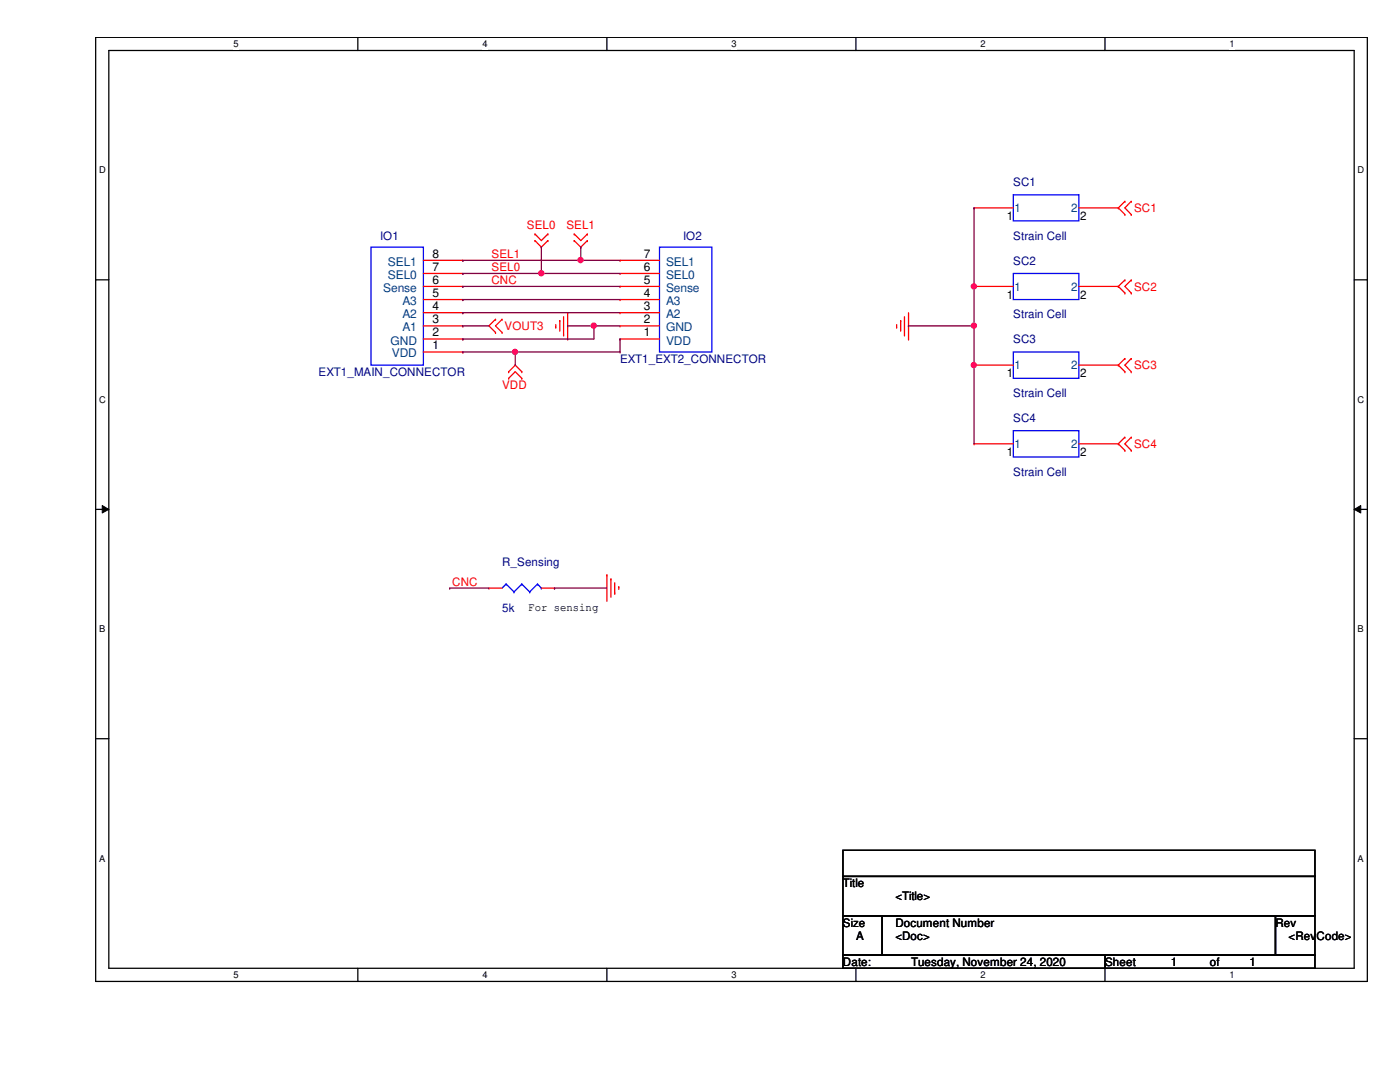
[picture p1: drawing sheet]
<svg xmlns="http://www.w3.org/2000/svg" width="279mm" height="216mm" viewBox="0 0 279 216" stroke-linecap="round" stroke-linejoin="round" font-family="sans-serif">
<path d="M19.1 7.5h253.8v188.3h-253.8zM21.7 10.1h248.6v183.1h-248.6z" fill="none" stroke="#000" stroke-width=".25"/>
<g fill="#fff">
<path d="M46.6 7.7h1v2.1h-1z"/>
<path d="M46.6 193.5h1v2.1h-1z"/>
</g>
<path d="M71.4 7.5v2.6M71.4 193.2v2.6" fill="none" stroke="#000" stroke-width=".25"/>
<g fill="#fff">
<path d="M96.3 7.7h1v2.1h-1z"/>
<path d="M96.3 193.5h1v2.1h-1z"/>
</g>
<path d="M121.1 7.5v2.6M121.1 193.2v2.6" fill="none" stroke="#000" stroke-width=".25"/>
<g fill="#fff">
<path d="M146 7.7h1v2.1h-1z"/>
<path d="M146 193.5h1v2.1h-1z"/>
</g>
<path d="M170.8 7.5v2.6M170.8 193.2v2.6" fill="none" stroke="#000" stroke-width=".25"/>
<g fill="#fff">
<path d="M195.7 7.7h1v2.1h-1z"/>
<path d="M195.7 193.5h1v2.1h-1z"/>
</g>
<path d="M220.5 7.5v2.6M220.5 193.2v2.6" fill="none" stroke="#000" stroke-width=".25"/>
<g fill="#fff">
<path d="M245.4 7.7h1v2.1h-1z"/>
<path d="M245.4 193.5h1v2.1h-1z"/>
<path d="M19.8 32.9h1.3v2.1h-1.3z"/>
<path d="M270.9 32.9h1.3v2.1h-1.3z"/>
<path d="M19.8 78.7h1.3v2.1h-1.3z"/>
<path d="M270.9 78.7h1.3v2.1h-1.3z"/>
</g>
<path d="M19.1 55.8h2.6M270.3 55.8h2.6" fill="none" stroke="#000" stroke-width=".25"/>
<g fill="#fff">
<path d="M19.8 124.5h1.2v2.1h-1.2z"/>
<path d="M270.9 124.5h1.3v2.1h-1.3z"/>
</g>
<path d="M19.1 101.6h2.6M270.3 101.6h2.6" fill="none" stroke="#000" stroke-width=".25"/>
<path d="M20.4 100.9l1.3 .7-1.3 .8zM270.3 101.6l1.3-.7v1.5z" fill="#000"/>
<path d="M20.4 100.9l1.3 .7-1.3 .8zM270.3 101.6l1.3-.7v1.5z" fill="none" stroke="#000" stroke-width=".2"/>
<g fill="#fff">
<path d="M19.8 170.3h1.2v2h-1.2z"/>
<path d="M270.9 170.3h1.3v2h-1.3z"/>
</g>
<path d="M19.1 147.4h2.6M270.3 147.4h2.6M168.2 169.7h94.2v5.2h-94.2zM168.2 174.9h94.2v7.9h-94.2zM168.2 182.8h7.9v7.8h-7.9zM168.2 190.6h52.4v2.6h-52.4zM176.1 182.8h78.5v7.8h-78.5zM220.6 190.6h41.8v2.6h-41.8zM254.6 182.8h7.8v7.8h-7.8z" fill="none" stroke="#000" stroke-width=".25"/>
<g fill="none" stroke="#f00" stroke-width=".25">
<path d="M84.5 59.8h7.9M84.5 57.1h7.9M84.5 54.6h7.9M84.5 51.9h7.9M92.4 59.8h.1M92.4 57.1h.1M92.4 54.6h.1M92.4 51.9h.1M106.8 48h.1M106.8 46.7h.1M106.8 48l1.2 1.3 1.3-1.3M106.8 46.7l1.2 1.3 1.3-1.3"/>
<path d="M109.3 48h.1M109.3 46.7h.1M114.6 48h.1M114.6 46.7h.1M114.6 46.7l1.3 1.3 1.3-1.3M114.6 48l1.3 1.3 1.3-1.3M117.2 48h.1M117.2 46.7h.1M123.7 59.8h.1M123.7 57.1h.1M123.7 54.6h.1M123.7 51.9h.1"/>
<path d="M123.7 59.8h7.9M123.7 57.1h7.9M123.7 54.6h7.9M123.7 51.9h7.9M194.4 41.5h.1M194.4 57.1h.1M194.4 57.1h7.8M194.4 41.5h7.8M215.3 57.1h7.9M215.3 41.5h7.9M223.2 41.5h.1M223.2 57.1h.1"/>
<path d="M223.2 41.5l1.3 1.3M223.2 57.1l1.3 1.4M224.5 40.2h.1M224.5 42.8h.1M224.5 55.9h.1M224.5 58.5h.1M224.5 40.2l-1.3 1.3M224.5 55.9l-1.3 1.2M225.8 42.8h.1M225.8 40.2h.1M225.8 58.5h.1M225.8 55.9h.1"/>
<path d="M225.8 40.2l-1.3 1.3 1.3 1.3M225.8 55.9l-1.3 1.2 1.3 1.4M84.5 62.4h7.9M84.5 65h7.9M84.5 67.6h7.9M84.5 70.2h7.9M92.4 70.2h.1M92.4 67.6h.1M92.4 65h.1M92.4 62.4h.1M98.9 63.7h.1M98.9 66.3h.1"/>
<path d="M98.9 63.7l-1.3 1.3 1.3 1.3M100.2 66.3h.1M100.2 63.7h.1M100.2 63.7l-1.3 1.3 1.3 1.3M101.5 74.2h.1M101.5 75.5h.1M101.5 74.2l1.3-1.3 1.3 1.3M101.5 75.5l1.3-1.3 1.3 1.3M104.1 74.2h.1M104.1 75.5h.1M110.9 65.3h.1M110.9 64.8v.5"/>
<path d="M111.7 64h.1M111.7 64v2.1M112.5 66.8h.1M112.5 63.2v3.6M113.3 67.6h.1M113.3 62.4v5.2M123.7 62.4h.1M123.7 65h.1M123.7 67.6h.1M123.7 62.4h7.9M123.7 65h7.9M123.7 67.6h7.9"/>
<path d="M178.9 65.3h.1M178.9 64.8v.5M179.7 64h.1M179.7 64v2.1M180.5 66.8h.1M180.5 63.2v3.6M181.3 67.6h.1M181.3 62.4v5.2M194.4 72.9h.1M194.4 72.9h7.8M215.3 72.9h7.9M223.2 72.9h.1"/>
<path d="M223.2 72.9l1.3 1.3M224.5 71.5h.1M224.5 74.2h.1M224.5 71.5l-1.3 1.4M225.8 74.2h.1M225.8 71.5h.1M225.8 71.5l-1.3 1.4 1.3 1.3M194.4 88.6h.1M194.4 88.6h7.8M215.3 88.6h7.9M223.2 88.6h.1M223.2 88.6l1.3 1.3"/>
<path d="M224.5 87.2h.1M224.5 89.9h.1M224.5 87.2l-1.3 1.4M225.8 89.9h.1M225.8 87.2h.1M225.8 87.2l-1.3 1.4 1.3 1.3M97.6 117.3h.1M97.6 117.3h2.6M108 117.3h2.7M110.7 117.3h.1M121.1 114.7h.1M121.1 114.7v5.3"/>
<path d="M121.9 115.5h.1M121.9 115.5v3.7M122.7 118.4h.1M122.7 116.3v2.1M123.5 117.1h.1M123.5 117.1v.5"/>
</g>
<g fill="none" stroke="#00f" stroke-width=".25">
<path d="M202.2 38.9h13.1v5.2h-13.1zM74 49.3h10.5v23.6h-10.5zM131.6 49.3h10.5v20.9h-10.5zM202.2 54.6h13.1v5.2h-13.1zM202.2 70.2h13.1v5.3h-13.1zM202.2 85.9h13.1v5.3h-13.1zM101 116.5h.1M101 116.5l-.8 .8M101 116.5l1.6 1.6M102.6 118.1h.1M104.1 116.5h.1M104.1 116.5l-1.5 1.6"/>
<path d="M104.1 116.5l1.6 1.6M105.7 118.1h.1M107.3 116.5h.1M107.3 116.5l-1.6 1.6M107.3 116.5l.7 .8M108 117.3h.1"/>
</g>
<path d="M194.4 41.5h.1M194.4 41.5v15.6M89.7 117.3h.1M89.7 117.3h7.9M110.7 117.3h.1M110.7 117.3h10.4" fill="none" stroke="#800040" stroke-width=".25"/>
<circle cx="194.4" cy="57.1" r=".51" fill="#f0f"/>
<circle cx="194.4" cy="57.1" r=".51" fill="none" stroke="#f0f" stroke-width=".25"/>
<path d="M194.4 57.1h.1M194.4 57.1v7.9" fill="none" stroke="#800040" stroke-width=".25"/>
<circle cx="194.4" cy="65" r=".51" fill="#f0f"/>
<circle cx="194.4" cy="65" r=".51" fill="none" stroke="#f0f" stroke-width=".25"/>
<g fill="none" stroke="#800040" stroke-width=".25">
<path d="M92.4 51.9h.1M92.4 54.6h.1M92.4 57.1h.1M92.4 59.8h.1M92.4 51.9h23.5M92.4 54.6h15.6M92.4 57.1h31.3M92.4 59.8h31.3M92.4 62.4h.1M92.4 65h.1M92.4 67.6h.1M92.4 70.2h.1"/>
<path d="M92.4 65h5.2M92.4 62.4h31.3M92.4 70.2h10.4M113.3 65h.1M113.3 65h10.4M118.5 65h.1M118.5 65v2.6h-26.1M123.7 67.6h.1M123.7 67.6v2.6M181.3 65h.1M181.3 65h13.1M194.4 65h.1"/>
<path d="M194.4 65v7.9"/>
</g>
<circle cx="118.5" cy="65" r=".51" fill="#f0f"/>
<circle cx="118.5" cy="65" r=".51" fill="none" stroke="#f0f" stroke-width=".25"/>
<path d="M102.8 70.2h.1M102.8 70.2v2.7M102.8 70.2h20.9M123.7 70.2h.1" fill="none" stroke="#800040" stroke-width=".25"/>
<circle cx="102.8" cy="70.2" r=".51" fill="#f0f"/>
<circle cx="102.8" cy="70.2" r=".51" fill="none" stroke="#f0f" stroke-width=".25"/>
<path d="M194.4 72.9h.1M194.4 72.9v15.7" fill="none" stroke="#800040" stroke-width=".25"/>
<circle cx="194.4" cy="72.9" r=".51" fill="#f0f"/>
<circle cx="194.4" cy="72.9" r=".51" fill="none" stroke="#f0f" stroke-width=".25"/>
<path d="M108 49.3h.1M108 54.6h.1M108 49.3v5.3M108 54.6h15.7" fill="none" stroke="#800040" stroke-width=".25"/>
<circle cx="108" cy="54.5" r=".51" fill="#f0f"/>
<circle cx="108" cy="54.5" r=".51" fill="none" stroke="#f0f" stroke-width=".25"/>
<path d="M115.9 49.3h.1M115.9 51.9h.1M115.9 49.3v2.6M115.9 51.9h7.8" fill="none" stroke="#800040" stroke-width=".25"/>
<circle cx="115.9" cy="51.9" r=".51" fill="#f0f"/>
<circle cx="115.9" cy="51.9" r=".51" fill="none" stroke="#f0f" stroke-width=".25"/>
<circle cx="194.4" cy="57.1" r=".51" fill="#f0f"/>
<circle cx="194.4" cy="57.1" r=".51" fill="none" stroke="#f0f" stroke-width=".25"/>
<circle cx="194.4" cy="65" r=".51" fill="#f0f"/>
<circle cx="194.4" cy="65" r=".51" fill="none" stroke="#f0f" stroke-width=".25"/>
<circle cx="118.5" cy="65" r=".51" fill="#f0f"/>
<circle cx="118.5" cy="65" r=".51" fill="none" stroke="#f0f" stroke-width=".25"/>
<circle cx="102.8" cy="70.2" r=".51" fill="#f0f"/>
<circle cx="102.8" cy="70.2" r=".51" fill="none" stroke="#f0f" stroke-width=".25"/>
<circle cx="194.4" cy="72.9" r=".51" fill="#f0f"/>
<circle cx="194.4" cy="72.9" r=".51" fill="none" stroke="#f0f" stroke-width=".25"/>
<circle cx="108" cy="54.5" r=".51" fill="#f0f"/>
<circle cx="108" cy="54.5" r=".51" fill="none" stroke="#f0f" stroke-width=".25"/>
<circle cx="115.9" cy="51.9" r=".51" fill="#f0f"/>
<circle cx="115.9" cy="51.9" r=".51" fill="none" stroke="#f0f" stroke-width=".25"/>
<g font-size="2.4" fill="#004080">
<text x="77.4" y="53">SEL1</text>
<text x="132.9" y="53">SEL1</text>
<text x="76.5" y="58.3">Sense</text>
<text x="77.4" y="55.7">SEL0</text>
<text x="132.9" y="58.3">Sense</text>
<text x="132.9" y="55.7">SEL0</text>
<text x="80.3" y="63.5">A2</text>
<text x="80.3" y="60.9">A3</text>
<text x="132.9" y="63.5">A2</text>
<text x="132.9" y="60.9">A3</text>
<text x="77.9" y="68.7">GND</text>
<text x="78.2" y="71.3">VDD</text>
<text x="80.3" y="66.1">A1</text>
<text x="132.9" y="66.1">GND</text>
<text x="132.9" y="68.7">VDD</text>
</g>
<g font-size="2.4">
<text x="86.3" y="51.4">8</text>
<text x="128.5" y="51.4">7</text>
<text x="86.3" y="59.2">5</text>
<text x="86.3" y="56.6">6</text>
<text x="86.3" y="54">7</text>
<text x="128.5" y="59.2">4</text>
<text x="128.5" y="56.6">5</text>
<text x="128.5" y="54">6</text>
<text x="86.3" y="64.5">3</text>
<text x="86.3" y="61.8">4</text>
<text x="128.5" y="61.8">3</text>
<text x="128.5" y="64.5">2</text>
<text x="86.3" y="69.7">1</text>
<text x="86.3" y="67.1">2</text>
<text x="128.5" y="67.1">1</text>
</g>
<g font-size="2.3" fill="#000080">
<text x="202.2" y="37.1">SC1</text>
<text x="75.9" y="47.8">IO1</text>
<text x="136.3" y="47.8">IO2</text>
<text x="202.2" y="47.8">Strain Cell</text>
<text x="202.2" y="52.8">SC2</text>
<text x="202.2" y="63.5">Strain Cell</text>
<text x="202.2" y="68.5">SC3</text>
<text x="63.6" y="75">EXT1_MAIN_CONNECTOR</text>
<text x="123.7" y="72.4">EXT1_EXT2_CONNECTOR</text>
<text x="202.2" y="79.2">Strain Cell</text>
<text x="202.2" y="84.2">SC4</text>
<text x="202.2" y="94.9">Strain Cell</text>
<text x="100.2" y="112.9">R_Sensing</text>
<text x="100.2" y="122.1">5k</text>
</g>
<g font-size="2.3" fill="#f00">
<text x="105.2" y="45.7">SEL0</text>
<text x="113" y="45.7">SEL1</text>
<text x="226.3" y="42.3">SC1</text>
<text x="98.1" y="51.4">SEL1</text>
<text x="98.1" y="54.1">SEL0</text>
<text x="98.1" y="56.6">CNC</text>
<text x="226.3" y="58">SC2</text>
<text x="100.7" y="65.9">VOUT3</text>
<text x="100.2" y="77.6">VDD</text>
<text x="226.3" y="73.7">SC3</text>
<text x="226.3" y="89.4">SC4</text>
<text x="90.3" y="116.8">CNC</text>
</g>
<g font-size="2.3">
<text x="200.9" y="43.9">1</text>
<text x="215.6" y="43.9">2</text>
<text x="200.9" y="59.6">1</text>
<text x="215.6" y="59.6">2</text>
<text x="200.9" y="75.3">1</text>
<text x="215.6" y="75.3">2</text>
<text x="200.9" y="91">1</text>
<text x="215.6" y="91">2</text>
<text x="105.5" y="121.9">For sensing</text>
<text x="168.2" y="177">Title</text>
<text x="178.7" y="179.7">&lt;Title&gt;</text>
<text x="168.2" y="184.9">Size</text>
<text x="178.7" y="184.9">Document Number</text>
<text x="254.6" y="184.9">Rev</text>
<text x="170.9" y="187.5">A</text>
<text x="178.7" y="187.5">&lt;Doc&gt;</text>
<text x="257.2" y="187.5">&lt;RevCode&gt;</text>
<text x="168.2" y="192.7">Date:</text>
<text x="181.8" y="192.7">Tuesday, November 24, 2020</text>
<text x="220.6" y="192.7">Sheet</text>
<text x="233.6" y="192.7">1</text>
<text x="241.5" y="192.7">of</text>
<text x="249.3" y="192.7">1</text>
</g>
<g font-size="2.3" fill="#004080">
<text x="202.5" y="42.3">1</text>
<text x="213.7" y="42.3">2</text>
<text x="202.5" y="58">1</text>
<text x="213.7" y="58">2</text>
<text x="202.5" y="73.7">1</text>
<text x="213.7" y="73.7">2</text>
<text x="202.5" y="89.4">1</text>
<text x="213.7" y="89.4">2</text>
</g>
<g font-size="1.9">
<text x="46.6" y="9.4">5</text>
<text x="96.3" y="9.4">4</text>
<text x="146" y="9.4">3</text>
<text x="195.7" y="9.4">2</text>
<text x="245.4" y="9.4">1</text>
<text x="19.8" y="34.6">D</text>
<text x="270.9" y="34.6">D</text>
<text x="19.8" y="80.3">C</text>
<text x="270.9" y="80.3">C</text>
<text x="19.8" y="126.2">B</text>
<text x="270.9" y="126.2">B</text>
<text x="19.8" y="171.9">A</text>
<text x="270.9" y="171.9">A</text>
<text x="46.6" y="195.2">5</text>
<text x="96.3" y="195.2">4</text>
<text x="146" y="195.2">3</text>
<text x="195.7" y="195.2">2</text>
<text x="245.4" y="195.2">1</text>
</g>
</svg>
